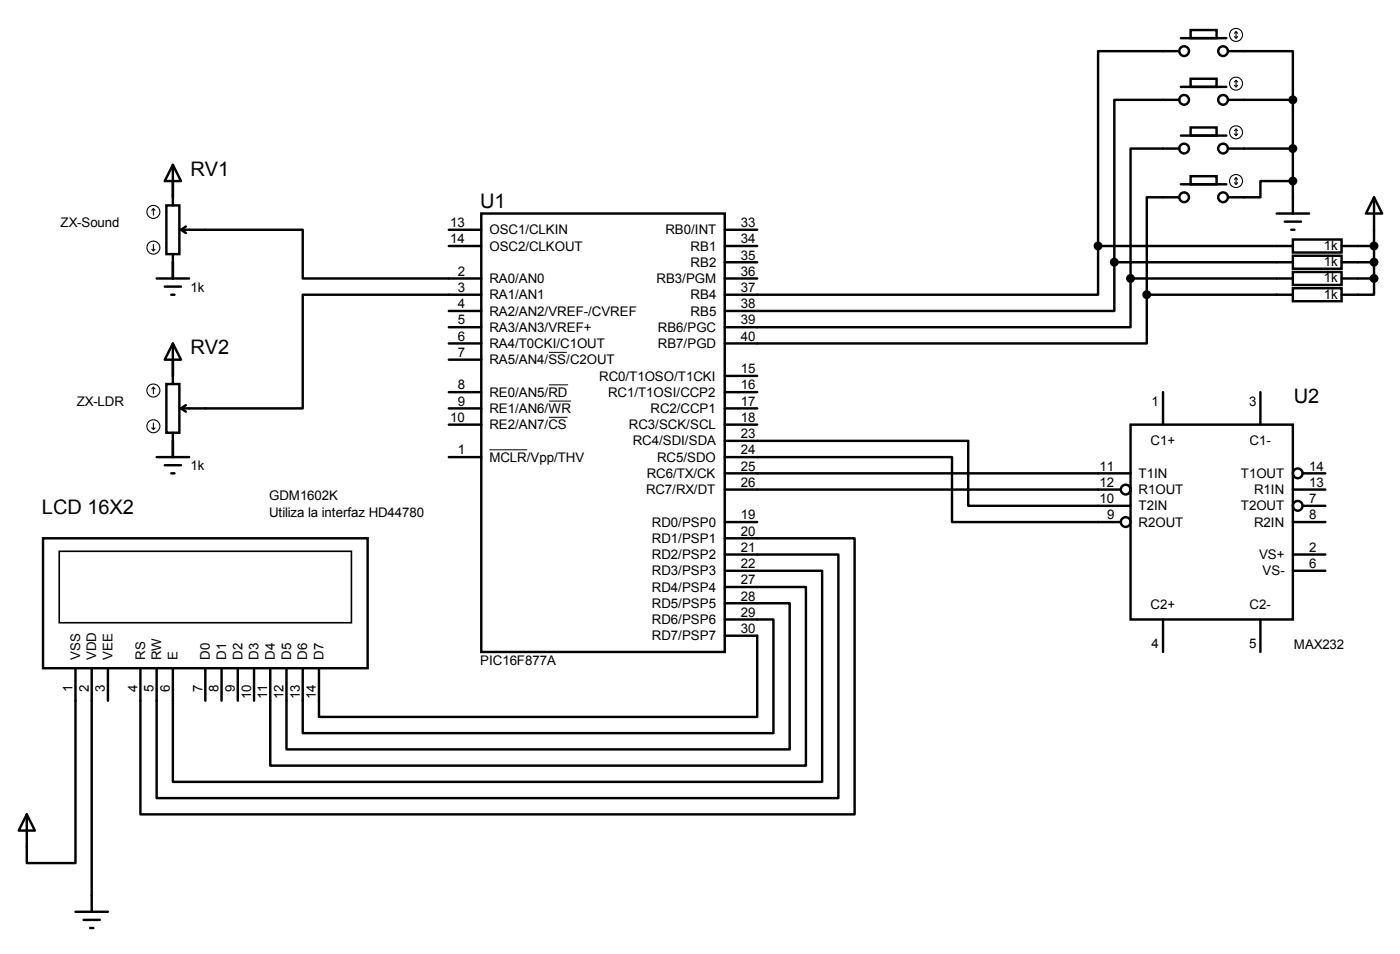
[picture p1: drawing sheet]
<svg xmlns="http://www.w3.org/2000/svg" width="219mm" height="149mm" viewBox="0 0 219 149" stroke-linecap="round" stroke-linejoin="round" font-family="sans-serif">
<g fill="none" stroke="#000" stroke-width=".38">
<path d="M184.5 15.6h-10.1v25.4M184.5 8h-12.7v30.5M184.8 6h7.1M184.8 13.6h7.1M186.3 4.7h4.1v1.3h-4.1zM186.3 12.3h4.1v1.3h-4.1zM186.3 19.9h4.1v1.3h-4.1zM192.2 8h10.1v7.6M192.2 15.6h10.1M202.3 15.6v17.8M26 32.1h2.1v7.7h-2.1zM27.1 25.8l1.2 2.5h-2.5z"/>
<path d="M27.1 25.8v6.3M27.1 39.8v3.8M28.3 35.9h19.1v7.7h27.9M28.3 35.9l.8 .5M29.1 35.4l-.8 .5M70.2 38.5h5.1M70.2 35.9h5.1M75.3 33.4h38.1v68.6h-38.1zM113.4 38.5h5.1M113.4 35.9h5.1M171.8 38.5v7.6h-58.4M171.8 38.5h30.5"/>
<path d="M184.5 23.2h-7.6v20.4M184.5 30.9h-5v15.2M184.8 21.2h7.1M184.8 28.8h7.1M186.3 27.6h4.1v1.2h-4.1zM192.2 23.2h10.1M199.8 33.4h5.1M201 34.7h2.6M202.1 35.9h.5M202.3 37.5h7.6v2h-7.6zM202.3 28.3h-5.1v2.6h-5M209.9 38.5h5.1"/>
<path d="M215 30.9l1.3 2.5h-2.6zM215 30.9v12.7M24.5 43.6h5.1M25.8 44.8h2.5M26.8 46.1h.5M27.1 53.7l1.2 2.6h-2.5zM27.1 53.7v6.4M70.2 48.6h5.1M70.2 53.7h5.1M70.2 56.3h5.1M70.2 51.2h5.1M75.3 46.1h-27.9v17.8h-19.1"/>
<path d="M113.4 41h5.1M113.4 43.6h5.1M113.4 58.8h5.1M174.4 41v7.6h-61M174.4 41h27.9M176.9 43.6v7.6h-63.5M176.9 43.6h25.4M179.5 46.1v7.6h-66.1M179.5 46.1h22.8M202.3 40h7.6v2h-7.6zM202.3 42.5h7.6v2.1h-7.6zM202.3 45.1h7.6v2h-7.6z"/>
<path d="M209.9 41h5.1M209.9 43.6h5.1M215 43.6v2.5h-5.1M24.5 71.5h5.1M25.8 72.8h2.5M26 60.1h2.1v7.6h-2.1zM26.8 74h.5M27.1 67.7v3.8M28.3 63.9l.8 .5M29.1 63.4l-.8 .5M70.2 61.3h5.1M70.2 63.9h5.1"/>
<path d="M70.2 66.4h5.1M70.2 71.5h5.1M113.4 69h38.1v10.1h25.4M113.4 71.5h35.6v10.2h26.4M113.4 74h63.5M113.4 76.6h62M113.4 61.3h5.1M113.4 63.9h5.1M113.4 66.4h5.1M176.9 66.4h25.4v30.5h-25.4zM182 61.3v5.1M197.2 61.3v5.1"/>
<path d="M202.3 76.6h5.1M203.8 74h3.6M203.8 79.1h3.6M6.7 84.2h50.8v20.3h-50.8zM113.4 99.4h5.1v12.7h-68.6v-7.6M113.4 96.9h7.6v17.8h-73.6v-10.2M113.4 94.4h10.2v22.8h-78.8v-12.7M113.4 91.8h12.7v28h-83.8v-15.3M113.4 89.3h15.3v33h-101.6v-17.8M113.4 86.7h17.8v38.1h-106.7v-20.3M113.4 84.2h20.3v43.2h-111.7v-22.9M113.4 81.7h5.1"/>
<path d="M182 96.9v5.1M197.2 96.9v5.1M202.3 81.7h5.1M202.3 89.3h5.1M202.3 86.7h5.1M11.8 104.5v30.5h-7.6v-7.6M14.4 104.5v38.1M16.9 104.5v5.1M32.1 104.5v5.1M34.7 104.5v5.1M37.2 104.5v5.1M39.8 104.5v5.1"/>
<path d="M4.2 127.4l1.3 2.5h-2.6zM11.8 142.6h5.1M13.1 143.9h2.5M14.1 145.2h.5"/>
<circle cx="185.3" cy="8" r=".76"/>
<circle cx="185.3" cy="15.6" r=".76"/>
<circle cx="191.4" cy="8" r=".76"/>
<circle cx="191.4" cy="15.6" r=".76"/>
<circle cx="202.3" cy="15.6" r=".51"/>
<circle cx="171.8" cy="38.5" r=".51"/>
<circle cx="185.3" cy="23.2" r=".76"/>
<circle cx="185.3" cy="30.9" r=".76"/>
<circle cx="191.4" cy="23.2" r=".76"/>
<circle cx="191.4" cy="30.9" r=".76"/>
<circle cx="202.3" cy="23.2" r=".51"/>
<circle cx="202.3" cy="28.3" r=".51"/>
<circle cx="215" cy="38.5" r=".51"/>
<circle cx="174.4" cy="41" r=".51"/>
<circle cx="176.9" cy="43.6" r=".51"/>
<circle cx="179.4" cy="46.1" r=".51"/>
<circle cx="215" cy="43.6" r=".51"/>
<circle cx="215" cy="41" r=".51"/>
<circle cx="176.2" cy="76.6" r=".76"/>
<circle cx="203.1" cy="79.1" r=".76"/>
<circle cx="203.1" cy="74" r=".76"/>
<circle cx="176.2" cy="81.7" r=".76"/>
</g>
<path d="M85.9 55.1h2.8M76.6 70.4h5.9M85.9 60.2h3M85.9 62.7h3.5M85.9 65.3h2.9" fill="none" stroke="#000" stroke-width=".16"/>
<path d="M9.3 86.2h45.7v11.2h-45.7z" fill="none" stroke="#000" stroke-width=".25"/>
<g fill="none" stroke="#000" stroke-width=".17">
<path d="M193.2 5.7l.2 .3M193.2 13.3l.2 .3M193.4 5v1M193.4 12.6v1M193.4 5l-.2 .2M193.4 5l.3 .2M193.4 12.6l-.2 .2M193.4 12.6l.3 .2M193.7 5.7l-.3 .3M193.7 13.3l-.3 .3M23.7 39l.3 .2M24 32.6l-.3 .3"/>
<path d="M24 32.6l.3 .3M24 32.6v1.1M24 38.2v1M24.3 39l-.3 .2M193.2 21l.2 .2M193.2 28.6l.2 .2M193.4 20.2v1M193.4 27.8v1M193.4 20.2l-.2 .2M193.4 20.2l.3 .2M193.4 27.8l-.2 .3M193.4 27.8l.3 .3"/>
<path d="M193.7 21l-.3 .2M193.7 28.6l-.3 .2M23.7 66.9l.3 .3M24 60.6v1M24 66.2v1M24 60.6l-.3 .2M24 60.6l.3 .2M24.3 66.9l-.3 .3"/>
<circle cx="193.4" cy="5.5" r="1.02"/>
<circle cx="193.4" cy="13.1" r="1.02"/>
<circle cx="24" cy="33.1" r="1.02"/>
<circle cx="24" cy="38.7" r="1.02"/>
<circle cx="193.4" cy="20.7" r="1.02"/>
<circle cx="193.4" cy="28.3" r="1.02"/>
<circle cx="24" cy="61.1" r="1.02"/>
<circle cx="24" cy="66.7" r="1.02"/>
</g>
<g fill="#000">
<circle cx="202.3" cy="15.6" r=".51"/>
<circle cx="171.8" cy="38.5" r=".51"/>
<circle cx="202.3" cy="23.2" r=".51"/>
<circle cx="202.3" cy="28.3" r=".51"/>
<circle cx="215" cy="38.5" r=".51"/>
<circle cx="174.4" cy="41" r=".51"/>
<circle cx="176.9" cy="43.6" r=".51"/>
<circle cx="179.4" cy="46.1" r=".51"/>
<circle cx="215" cy="43.6" r=".51"/>
<circle cx="215" cy="41" r=".51"/>
</g>
<g font-size="3.1">
<text x="29.8" y="27.5">RV1</text>
<text x="75.1" y="32.6">U1</text>
<text x="29.8" y="55.4">RV2</text>
<text x="202.5" y="63">U2</text>
<text x="6.6" y="80.5">LCD 16X2</text>
</g>
<g font-size="2.1">
<text x="9.5" y="35.5">ZX-Sound</text>
<text x="70.4" y="35.5">13</text>
<text x="116" y="35.5">33</text>
<text x="70.4" y="38.1">14</text>
<text x="76.6" y="36.7">OSC1/CLKIN</text>
<text x="76.6" y="39.2">OSC2/CLKOUT</text>
<text x="104.1" y="36.7">RB0/INT</text>
<text x="108.1" y="41.7">RB2</text>
<text x="108.1" y="39.2">RB1</text>
<text x="116" y="40.6">35</text>
<text x="116" y="38.1">34</text>
<text x="207.2" y="39.1">1k</text>
<text x="207.2" y="41.6">1k</text>
<text x="29.8" y="45.7">1k</text>
<text x="71.6" y="43.1">2</text>
<text x="71.6" y="45.7">3</text>
<text x="76.6" y="44.3">RA0/AN0</text>
<text x="76.6" y="46.8">RA1/AN1</text>
<text x="102.7" y="44.3">RB3/PGM</text>
<text x="108.1" y="46.8">RB4</text>
<text x="116" y="45.7">37</text>
<text x="116" y="43.1">36</text>
<text x="207.2" y="44.2">1k</text>
<text x="207.2" y="46.7">1k</text>
<text x="71.6" y="48.2">4</text>
<text x="71.6" y="53.3">6</text>
<text x="71.6" y="50.8">5</text>
<text x="76.6" y="49.4">RA2/AN2/VREF-/CVREF</text>
<text x="76.6" y="51.9">RA3/AN3/VREF+</text>
<text x="103" y="51.9">RB6/PGC</text>
<text x="108.1" y="49.4">RB5</text>
<text x="116" y="48.2">38</text>
<text x="116" y="53.3">40</text>
<text x="116" y="50.8">39</text>
<text x="71.6" y="55.8">7</text>
<text x="76.6" y="54.4">RA4/T0CKI/C1OUT</text>
<text x="76.6" y="57">RA5/AN4/SS/C2OUT</text>
<text x="93.8" y="59.5">RC0/T1OSO/T1CKI</text>
<text x="103" y="54.4">RB7/PGD</text>
<text x="116" y="58.4">15</text>
<text x="12" y="63.5">ZX-LDR</text>
<text x="70.4" y="66">10</text>
<text x="71.6" y="60.9">8</text>
<text x="71.6" y="63.5">9</text>
<text x="76.6" y="62.1">RE0/AN5/RD</text>
<text x="76.6" y="64.6">RE1/AN6/WR</text>
<text x="95.2" y="62.1">RC1/T1OSI/CCP2</text>
<text x="101.8" y="64.6">RC2/CCP1</text>
<text x="116" y="63.5">17</text>
<text x="116" y="66">18</text>
<text x="116" y="60.9">16</text>
<text x="180.2" y="63.5">1</text>
<text x="195.5" y="63.5">3</text>
<text x="71.6" y="71.1">1</text>
<text x="76.6" y="67.1">RE2/AN7/CS</text>
<text x="98.4" y="67.1">RC3/SCK/SCL</text>
<text x="99" y="69.7">RC4/SDI/SDA</text>
<text x="116" y="71.1">24</text>
<text x="116" y="68.5">23</text>
<text x="180" y="69.6">C1+</text>
<text x="195.5" y="69.6">C1-</text>
<text x="29.8" y="73.6">1k</text>
<text x="76.6" y="72.2">MCLR/Vpp/THV</text>
<text x="101.1" y="77.3">RC7/RX/DT</text>
<text x="101.2" y="74.8">RC6/TX/CK</text>
<text x="102.8" y="72.2">RC5/SDO</text>
<text x="116" y="73.6">25</text>
<text x="116" y="76.2">26</text>
<text x="172" y="73.6">11</text>
<text x="172" y="76.2">12</text>
<text x="178.2" y="74.8">T1IN</text>
<text x="178.2" y="77.3">R1OUT</text>
<text x="194.2" y="74.8">T1OUT</text>
<text x="196.3" y="77.3">R1IN</text>
<text x="204.9" y="76.2">13</text>
<text x="204.9" y="73.6">14</text>
<text x="42.1" y="78.3">GDM1602K</text>
<text x="42.1" y="80.8">Utiliza la interfaz HD44780</text>
<text x="102" y="82.4">RD0/PSP0</text>
<text x="116" y="81.2">19</text>
<text x="116" y="83.8">20</text>
<text x="172" y="78.7">10</text>
<text x="173.2" y="81.2">9</text>
<text x="178.2" y="79.8">T2IN</text>
<text x="178.2" y="82.4">R2OUT</text>
<text x="194.2" y="79.8">T2OUT</text>
<text x="196.3" y="82.4">R2IN</text>
<text x="204.9" y="81.2">8</text>
<text x="204.9" y="78.7">7</text>
<text x="102" y="84.9">RD1/PSP1</text>
<text x="102" y="87.5">RD2/PSP2</text>
<text x="116" y="88.9">22</text>
<text x="116" y="86.3">21</text>
<text x="197" y="87.5">VS+</text>
<text x="204.9" y="86.3">2</text>
<text x="204.9" y="88.9">6</text>
<text x="102" y="95.1">RD5/PSP5</text>
<text x="102" y="92.5">RD4/PSP4</text>
<text x="102" y="90">RD3/PSP3</text>
<text x="116" y="93.9">28</text>
<text x="116" y="91.4">27</text>
<text x="180" y="95.2">C2+</text>
<text x="195.5" y="95.2">C2-</text>
<text x="197.6" y="90">VS-</text>
<text x="102" y="100.2">RD7/PSP7</text>
<text x="102" y="97.6">RD6/PSP6</text>
<text x="116" y="99">30</text>
<text x="116" y="96.5">29</text>
<text x="180.2" y="101.3">4</text>
<text x="195.5" y="101.3">5</text>
<text x="202.5" y="101.5">MAX232</text>
<text x="12.5" y="103.3" transform="rotate(-90 12.5 103.3)">VSS</text>
<text x="15.1" y="103.3" transform="rotate(-90 15.1 103.3)">VDD</text>
<text x="17.6" y="103.3" transform="rotate(-90 17.6 103.3)">VEE</text>
<text x="22.7" y="103.3" transform="rotate(-90 22.7 103.3)">RS</text>
<text x="25.2" y="103.3" transform="rotate(-90 25.2 103.3)">RW</text>
<text x="27.8" y="103.3" transform="rotate(-90 27.8 103.3)">E</text>
<text x="32.9" y="103.3" transform="rotate(-90 32.9 103.3)">D0</text>
<text x="35.4" y="103.3" transform="rotate(-90 35.4 103.3)">D1</text>
<text x="37.9" y="103.3" transform="rotate(-90 37.9 103.3)">D2</text>
<text x="40.5" y="103.3" transform="rotate(-90 40.5 103.3)">D3</text>
<text x="43" y="103.3" transform="rotate(-90 43 103.3)">D4</text>
<text x="45.6" y="103.3" transform="rotate(-90 45.6 103.3)">D5</text>
<text x="48.1" y="103.3" transform="rotate(-90 48.1 103.3)">D6</text>
<text x="50.6" y="103.3" transform="rotate(-90 50.6 103.3)">D7</text>
<text x="75.1" y="104.1">PIC16F877A</text>
<text x="11.3" y="108.2" transform="rotate(-90 11.3 108.2)">1</text>
<text x="13.9" y="108.2" transform="rotate(-90 13.9 108.2)">2</text>
<text x="16.4" y="108.2" transform="rotate(-90 16.4 108.2)">3</text>
<text x="21.5" y="108.2" transform="rotate(-90 21.5 108.2)">4</text>
<text x="24" y="108.2" transform="rotate(-90 24 108.2)">5</text>
<text x="26.6" y="108.2" transform="rotate(-90 26.6 108.2)">6</text>
<text x="31.7" y="108.2" transform="rotate(-90 31.7 108.2)">7</text>
<text x="34.2" y="108.2" transform="rotate(-90 34.2 108.2)">8</text>
<text x="36.7" y="108.2" transform="rotate(-90 36.7 108.2)">9</text>
<text x="39.3" y="109.4" transform="rotate(-90 39.3 109.4)">10</text>
<text x="41.8" y="109.4" transform="rotate(-90 41.8 109.4)">11</text>
<text x="44.4" y="109.4" transform="rotate(-90 44.4 109.4)">12</text>
<text x="46.9" y="109.4" transform="rotate(-90 46.9 109.4)">13</text>
<text x="49.4" y="109.4" transform="rotate(-90 49.4 109.4)">14</text>
</g>
</svg>
